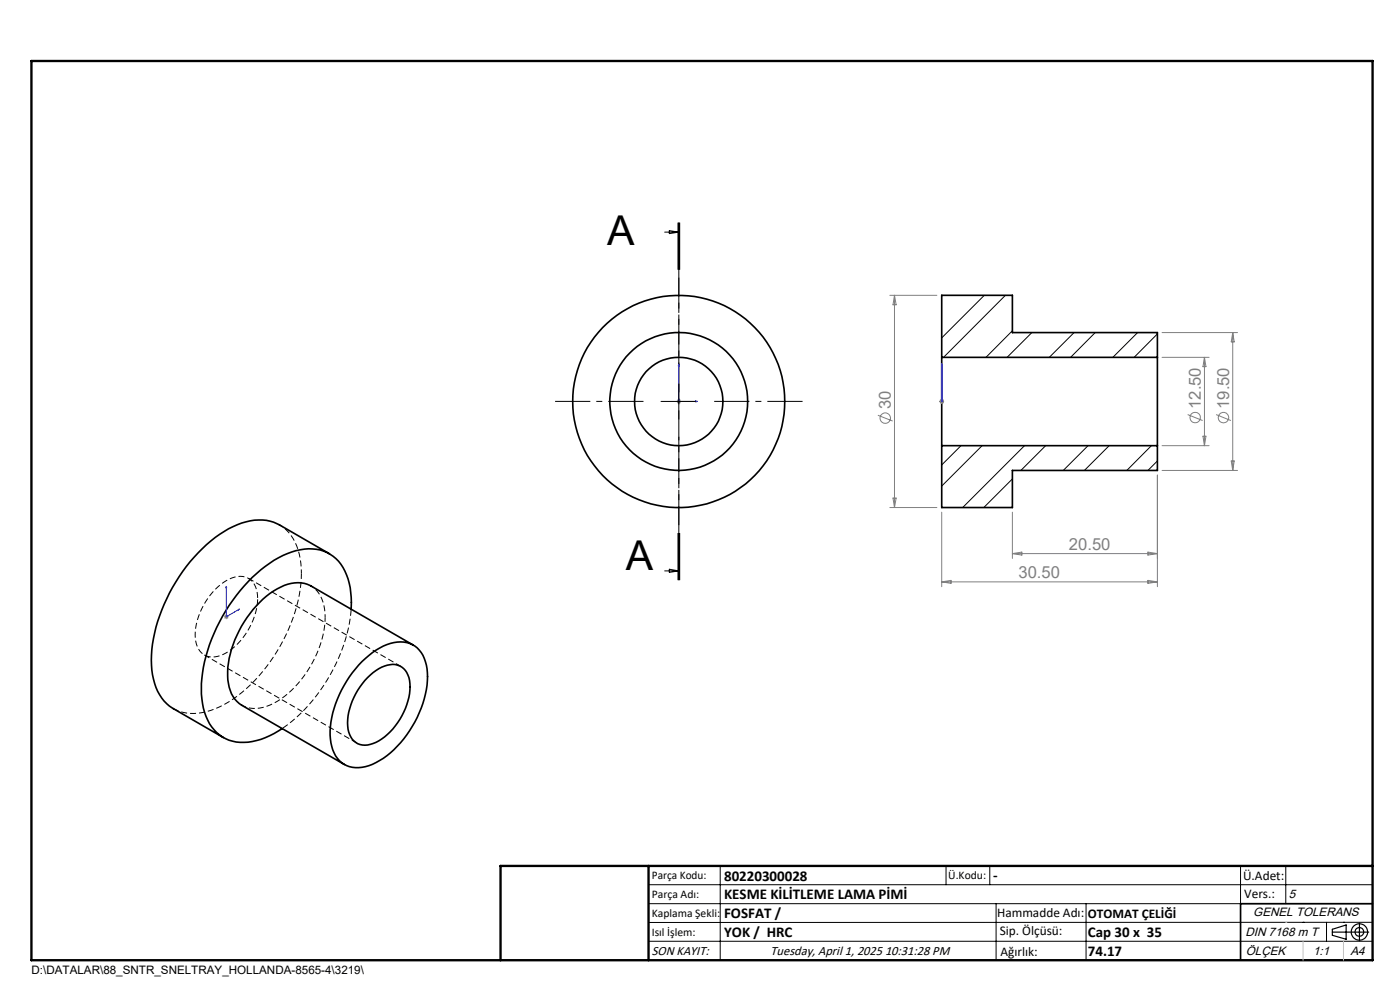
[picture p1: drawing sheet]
<svg xmlns="http://www.w3.org/2000/svg" width="297mm" height="210mm" viewBox="0 0 297 210" stroke-linecap="round" stroke-linejoin="round" font-family="sans-serif">
<g fill="none" stroke="#000" stroke-width=".35">
<path d="M199.8 75.8v18.7M199.8 75.8v-13.2h15v7.9h30.7v5.3M199.8 75.8h45.7M245.5 75.8v18.7M199.8 94.5v13.2h15v-7.9h30.7v-5.3M199.8 94.5h45.7M69.9 117.5l-10.6-6.2a10.6 10.6 0 0 0-9.9 .4 32.4 32.4 0 0 0-14 15.3 28.2 28.2 0 0 0-3.1 16.1 10 10 0 0 0 4.5 7.2l10.6 6.1M74.5 129.2a14.1 14.1 0 0 0-2.7-10.1 8.5 8.5 0 0 0-9-2.3 26 26 0 0 0-13.4 10.6 33.3 33.3 0 0 0-6.7 19.8 11 11 0 0 0 4.5 9.1 10.5 10.5 0 0 0 10-.2l2.7-1.6M87.7 136.8l-21.8-12.5a7.1 7.1 0 0 0-7.1 .6 22.5 22.5 0 0 0-10.5 18.5 6.9 6.9 0 0 0 3 6.2l21.8 12.6M76.8 140.3a12.8 12.8 0 0 1 8.2-4.1 5.5 5.5 0 0 1 5.5 4.9 19.6 19.6 0 0 1-3.6 13.9 17.5 17.5 0 0 1-9.4 7.6 5.5 5.5 0 0 1-7.1-4.3 17.5 17.5 0 0 1 2.1-11.9l1.6-2.8zM78 143.7a7.6 7.6 0 0 1 5.9-2.7 3.9 3.9 0 0 1 3.1 4 14 14 0 0 1-7.9 12.7 3.8 3.8 0 0 1-5.3-3.7 14.2 14.2 0 0 1 4.2-10.3zM291.2 191.7h-28v12"/>
<circle cx="144" cy="85.2" r="14.6"/>
<circle cx="144" cy="85.2" r="22.5"/>
<circle cx="144" cy="85.1" r="9.4"/>
</g>
<g fill="none" stroke="#000" stroke-width=".21">
<path d="M141 49.2h3M142 48.9l2 .3-2 .4zM143.8 47.2v10M144 47.2v10M144.2 47.2v10M199.8 62.6v.1M208.8 62.6l-9 9.1M213.3 62.6l-13.1 13.2M214.8 70.2l-5.6 5.6M218.9 70.5l-5.3 5.3M227.9 70.5l-5.3 5.3M232.3 70.5l-5.2 5.3"/>
<path d="M241.3 70.5l-5.2 5.3M245.5 70.8l-4.9 5M140.2 85.2h7.5M144 81.4v7.5M203.9 94.5l-4.1 4.1M208.4 94.5l-8.6 8.6M217.3 94.5l-13.1 13.2M221.8 94.5l-5.2 5.3M230.8 94.5l-5.2 5.3M235.3 94.5l-5.3 5.3M244.3 94.5l-5.3 5.3M245.5 97.8l-2 2"/>
<path d="M143.8 113.1v10M144 113.1v10M144.2 113.1v10zM214.8 101.6l-6.1 6.1M141 121.1h3M142 120.7l2 .4-2 .3zM137.6 187.7h153.6M137.6 191.7h153.6M137.6 199.7h153.6M152.8 183.7v20M200.7 183.7v4M210 183.7v4"/>
<path d="M211.3 191.7v12M230.4 191.7v12M263.2 183.7v20M272.8 183.7v8M276.4 195.6h.1M281.4 195.6v4.1M285 195.6h.1M291.2 195.6l-153.6 .1"/>
</g>
<path d="M69 131a7.4 7.4 0 0 0-3.1-6.7" fill="none" stroke="#000" stroke-width=".21" stroke-dasharray="1.3 .6" stroke-dashoffset=".6" stroke-linecap="butt"/>
<path d="M51.3 149.6a7 7 0 0 0 6.8-.4 22.7 22.7 0 0 0 10.9-18.2" fill="none" stroke="#000" stroke-width=".21" stroke-dasharray="1.3 .6" stroke-dashoffset=".3" stroke-linecap="butt"/>
<path d="M54.7 127a4.2 4.2 0 0 0-3.2-4.7 8.5 8.5 0 0 0-7 4 12.8 12.8 0 0 0-2.8 10.3 3.6 3.6 0 0 0 5.1 2.4 14.1 14.1 0 0 0 7.9-12" fill="none" stroke="#000" stroke-width=".21" stroke-dasharray="1.3 .6" stroke-dashoffset="-.1" stroke-linecap="butt"/>
<path d="M59.9 154.5a35.8 35.8 0 0 0 14.6-25.3" fill="none" stroke="#000" stroke-width=".21" stroke-dasharray="1.3 .6" stroke-dashoffset="-.2" stroke-linecap="butt"/>
<path d="M63.9 121.6a11.9 11.9 0 0 0-3.8-9.7l-.8-.6" fill="none" stroke="#000" stroke-width=".21" stroke-dasharray="1.3 .6" stroke-dashoffset=".4" stroke-linecap="butt"/>
<path d="M43.3 138.9l32.4 18.7M36.8 150.3a10.5 10.5 0 0 0 9.8-.4 33.1 33.1 0 0 0 14.6-16.4 30.3 30.3 0 0 0 2.7-11.9M85.1 141.4l-32.4-18.7" fill="none" stroke="#000" stroke-width=".21" stroke-dasharray="1.3 .6" stroke-dashoffset=".1" stroke-linecap="butt"/>
<g fill="none" stroke="#808080" stroke-width=".21">
<path d="M188.8 62.6h10M189.8 62.6v45.1M189.8 62.6l.3 2.1h-.7zM246.5 75.8h10M246.5 70.5h16M255.5 75.8v18.7M255.5 75.8l.3 2h-.6zM261.5 70.5v29.3M261.5 70.5l.3 2h-.6zM143.5 85.2h1M143.7 84.8l.7 .7M144 84.7v.9"/>
<path d="M144.4 84.8l-.7 .7M186.2 88.1l3.2 1.2M199.3 85.2h1M199.4 84.8l.7 .7M199.8 84.7v.9M200.1 84.8l-.7 .7M246.5 94.5h10M246.5 99.8h16M252 87.9l3.1 1.3M255.2 92.5h.6l-.3 2zM258 87.9l3.1 1.3M261.2 97.8h.6l-.3 2z"/>
<path d="M188.8 107.7h10M189.4 105.6h.7l-.3 2.1zM199.8 108.6v15.9M214.8 108.6v9.9M214.8 117.4h30.7M214.8 117.4l2-.3v.6zM243.5 117.1l2 .3-2 .3zM245.5 100.8v23.7M47.5 130.8h1M47.7 130.5l.7 .7M48 130.3v1M48.4 130.5l-.7 .7"/>
<path d="M199.8 123.4h45.7M199.8 123.4l2-.3v.6zM243.5 123.1l2 .3-2 .3z"/>
<circle cx="187.8" cy="88.7" r="1.11"/>
<circle cx="253.5" cy="88.6" r="1.1"/>
<circle cx="259.5" cy="88.6" r="1.11"/>
</g>
<g fill="none" stroke="#000" stroke-width=".25">
<path d="M282.6 197.7h7.8M282.6 197.1l3-.9v3l-3-.8zM288.4 195.8v3.8M106.2 203.7h185"/>
<circle cx="288.4" cy="197.7" r="1.74"/>
<circle cx="288.4" cy="197.7" r=".93"/>
</g>
<path d="M144 77.2l.1 .4h-.2zM144 77.2v8h4M199.8 77.2v.4v-.4M199.8 77.2v8M147.6 85l.4 .2-.4 .1zM199.8 85v.3zM199.8 85.2h.1M48 124.3l.1 .3-.2 .1zM48 124.3v6.5l2.8-1.6M50.6 129.3l.2-.1-.2 .2z" fill="none" stroke="#00f" stroke-width=".21"/>
<path d="M144 77.6v-18.7M136.5 85.1h-18.7M144 92.6v18.8M151.5 85.1h18.8" fill="none" stroke="#000" stroke-width=".21" stroke-dasharray="15.2 1.3 1.3 1.3" stroke-dashoffset="7.8" stroke-linecap="butt"/>
<path d="M144 47.2v75.9" fill="none" stroke="#000" stroke-width=".21" stroke-dasharray="6.3 1.3 1.3 1.3" stroke-dashoffset=".8" stroke-linecap="butt"/>
<path d="M6.7 12.9h284.5v190.8h-284.5zM137.6 183.7v20M291.2 183.7h-185v20" fill="none" stroke="#000" stroke-width=".5"/>
<path d="M276.4 199.7v4M285 199.7v4" fill="none" stroke="#c0c0c0" stroke-width=".21"/>
<path d="M272.8 195.6h.1" fill="none" stroke="#c0c0c0" stroke-width=".25"/>
<g fill="#00f">
<path d="M147.6 85l.4 .2-.4 .1zM144 77.2l.1 .4h-.2z"/>
<path d="M50.6 129.3l.2-.1-.2 .2zM48 124.3l.1 .3-.2 .1z"/>
<path d="M199.8 85v.3zM199.8 77.2v.4zM199.8 85v.3zM199.8 77.2v.4z"/>
</g>
<g font-size="8.7">
<text x="128.8" y="52">A</text>
<text x="132.8" y="120.8">A</text>
</g>
<g font-size="3.5" fill="#808080">
<text x="189" y="86.9" transform="rotate(-90 189 86.9)">30</text>
<text x="254.7" y="86.7" transform="rotate(-90 254.7 86.7)">12.50</text>
<text x="260.7" y="86.7" transform="rotate(-90 260.7 86.7)">19.50</text>
<text x="226.8" y="116.6">20.50</text>
<text x="216.1" y="122.6">30.50</text>
</g>
<g font-size="3.2">
<text x="153.6" y="190.8">KESME KİLİTLEME LAMA PİMİ</text>
<text x="153.6" y="186.8">80220300028</text>
<text x="210.7" y="186.6">-</text>
<text x="153.6" y="194.8">FOSFAT /</text>
<text x="153.6" y="198.8">YOK / HRC</text>
<text x="230.8" y="198.7">Cap 30 x 35</text>
<text x="230.8" y="202.8">74.17</text>
</g>
<g font-size="2.8">
<text x="263.7" y="186.7">Ü.Adet:</text>
<text x="263.9" y="190.5">Vers.:</text>
<text x="211.5" y="194.5">Hammadde Adı:</text>
<text x="230.8" y="194.7">OTOMAT ÇELİĞİ</text>
<text x="138.3" y="202.6">SON KAYIT:</text>
<text x="163.5" y="202.6">Tuesday, April 1, 2025 10:31:28 PM</text>
<text x="212.1" y="198.4">Sip. Ölçüsü:</text>
<text x="212.2" y="202.7">Ağırlık:</text>
</g>
<g font-size="2.6">
<text x="273.4" y="190.4">5</text>
<text x="265.9" y="194.4">GENEL TOLERANS</text>
<text x="264.2" y="198.5">DIN 7168 m T</text>
<text x="264.3" y="202.6">ÖLÇEK</text>
<text x="278.5" y="202.6">1:1</text>
<text x="286.5" y="202.6">A4</text>
</g>
<g font-size="2.5">
<text x="138.3" y="186.4">Parça Kodu:</text>
<text x="138.3" y="190.5">Parça Adı:</text>
<text x="201.2" y="186.5">Ü.Kodu:</text>
<text x="138.3" y="194.5">Kaplama Şekli:</text>
<text x="138.3" y="198.6">Isıl İşlem:</text>
<text x="6.7" y="206.7">D:\DATALAR\88_SNTR_SNELTRAY_HOLLANDA-8565-4\3219\</text>
</g>
</svg>
